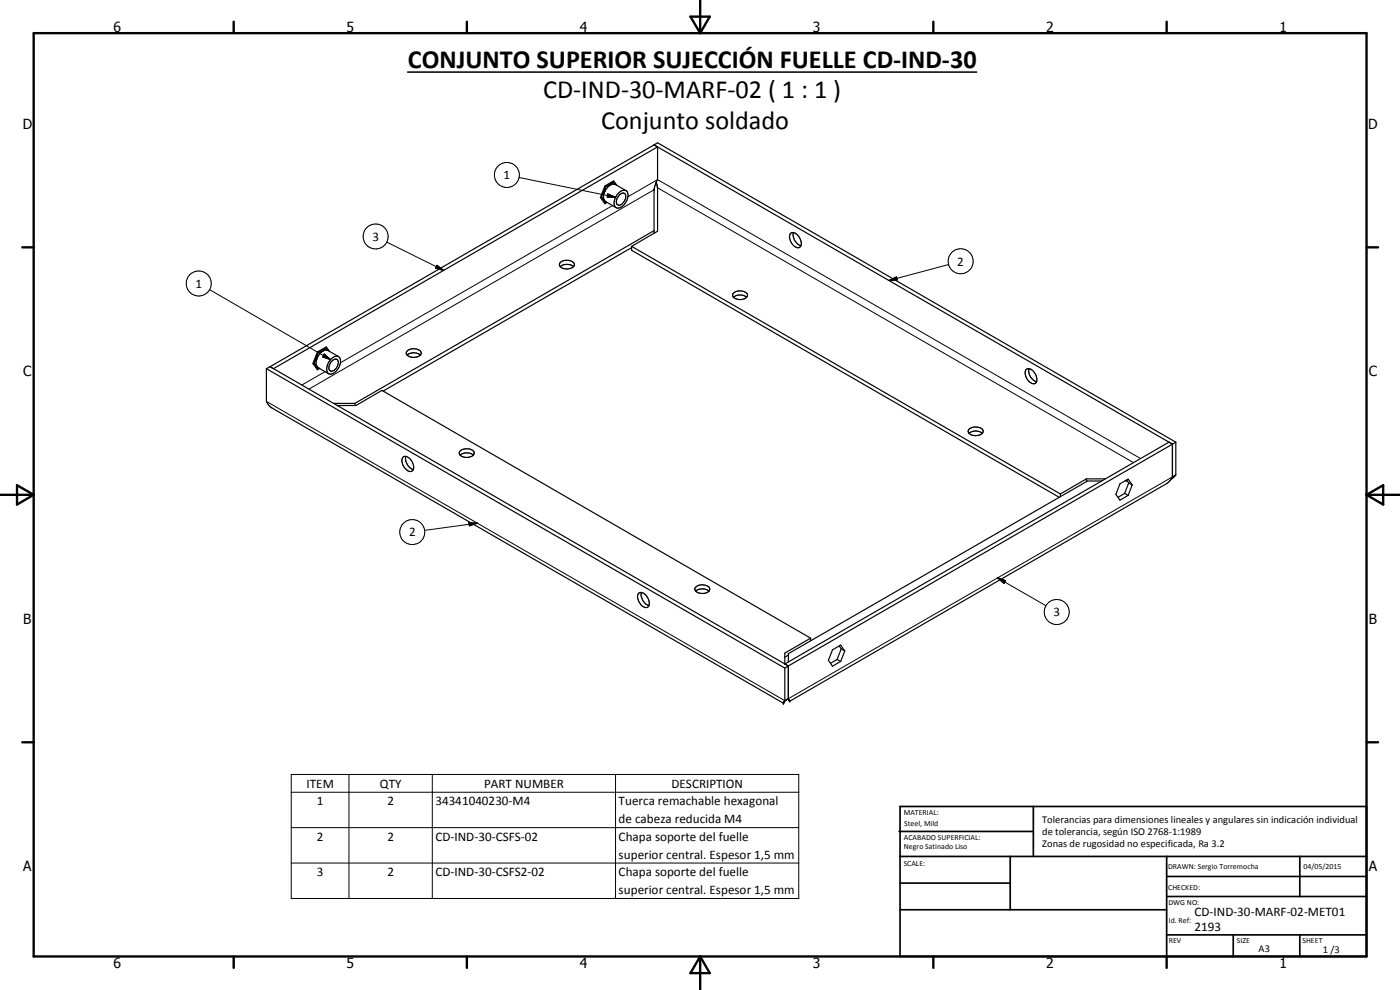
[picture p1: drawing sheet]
<svg xmlns="http://www.w3.org/2000/svg" width="420mm" height="297mm" viewBox="0 0 420 297" stroke-linecap="round" stroke-linejoin="round" font-family="sans-serif">
<g fill="none" stroke="#000" stroke-width=".35">
<path d="M180.6 59.3l.9 1.3M180.6 58.8v.5M180.6 59.3l.1 .1a1.07 1.07 0 0 1 .8 1.2M181.3 58.1a1.93 1.93 0 0 0 .4 2.4l3.2 1.8M181.3 58l-.7 .8M181.5 56.3l-.9 2.5M181.5 56.3v1.1l-.2 .6M183.4 55.4l.4-.7 .4 .1 .7 .7M183.4 55.4a4.5 4.5 0 0 0-2.1 2.7M183.5 55.4l-1.6 .4-.4 .5M183.5 55.4h1.2l3.2 1.8M184.4 54.9l-.3-.3-2.5 1.4-1.2 3.1 1.2 1.8 .4-.2"/>
<path d="M185.5 58.1a1.7 1.7 0 0 1 2.8-.4 3.9 3.9 0 0 1-3.1 4.7 1.71 1.71 0 0 1-.7-2.5zM185.9 58.5a1.08 1.08 0 0 1 1.5-.5 1.08 1.08 0 0 1 .3 1.6 2.23 2.23 0 0 1-2.2 1.9 2.01 2.01 0 0 1 .4-3zM196.3 43.5l1 .6M196.3 43.5l-115.2 66.5M196.3 43.5l155.6 89.8M196.3 43.5l1-.7 155.6 89.9M196.4 56.6l-.1 13.4M196.9 54.6l.4 2.1M197.3 56v13.4l-7.7 4.5M197.3 44.1v9.8l-.4 .8-.6 2.3M197.3 44.1l-115.2 66.5-1-.6M168.2 78.7a3 3 0 0 1 4.2 .5 1.73 1.73 0 0 1-2.1 1.5 1.77 1.77 0 0 1-2.4-1.5z"/>
<path d="M181.5 60.6l.5 .1M189.6 74.3l-74.6 43M189.6 73.9v1.2l128.3 74.1M189.6 73.9l128.7 74.3M196.3 69.2l-89.8 51.8M237.3 70a1.87 1.87 0 0 1 2.6 1.2 2.1 2.1 0 0 1 0 3.1 2.82 2.82 0 0 1-2.9-2.9zM238.1 69.8a3.4 3.4 0 0 0 2.3 3.9M168.1 80a3.2 3.2 0 0 1 4 0M220 88.1a2.79 2.79 0 0 1 4.4 .5 2.62 2.62 0 0 1-4.5 .1zM220.1 89.2a3.1 3.1 0 0 1 4 0M80 110.6v9.8l.9 1.4 .7 .6 153.5 88.6M80 110.6l155.5 89.8"/>
<path d="M81.1 110l155.5 89.8M81.1 110l-1.1 .6M94.3 109.1l.9 1.3M94.3 108.6v.5M94.3 109.1l.7 .7M95 109.8l.2 .2M95.2 110l3.4 2.1M95.2 110v.4M95.2 110.4h.6M95.2 106.1l-.9 2.5M95.2 106.1l.1 .2a2.21 2.21 0 0 1-1 2.3M95.7 105.7l-.5 .4"/>
<path d="M96.7 105.5a4.1 4.1 0 0 0-1.7 4.3M96.7 105.5l-1 .2M96.9 105.3l-.2 .2M96.9 105.3l1.3-.2 3.4 1.9M97.5 104.6l-1.8 1.1M97.5 104.6h.4l.7 .7M97.5 104.6l-.6 .7M98.1 104.8l-.3-.4-2.4 1.4-1.3 3.1 1.3 1.8 .3-.2M99.4 108.5a1.34 1.34 0 0 1 1.9-.5 2.48 2.48 0 0 1-2.1 3.3h-.2a2.13 2.13 0 0 1 .4-2.8zM99.5 107.6a1.47 1.47 0 0 1 1.4-.8 1.47 1.47 0 0 1 1.2 .9 4.1 4.1 0 0 1-2.8 4.6 1.73 1.73 0 0 1-1.1-2.7zM122.2 106.6a3.1 3.1 0 0 1 3.9 0M122.3 105.2a2.98 2.98 0 0 1 4.1 .5 2.14 2.14 0 0 1-3.1 1.4 1.18 1.18 0 0 1-1.2-.6 1.18 1.18 0 0 1 .2-1.3z"/>
<path d="M308.8 110.6h-.5a1.93 1.93 0 0 0-.2 2.9 2.27 2.27 0 0 0 2.7 1.5l.3-.4M308.8 110.6a3.4 3.4 0 0 1 2.3 4M308.8 110.6a3.5 3.5 0 0 0 2.3 4M100.1 121h6.4M101.2 121.7h5.6l7.8-4.6 128.7 74.4M106.5 121v.7M120.9 137.2a2.06 2.06 0 0 1 2.9 1.5 1.88 1.88 0 0 1-.5 2.8 3.2 3.2 0 0 1-2.4-4.3zM121.8 136.9a3.4 3.4 0 0 0 2.3 3.9M138.1 136.6a3.2 3.2 0 0 1 4 0M138.2 135.2a2.82 2.82 0 0 1 4.1 .6 2.22 2.22 0 0 1-3.2 1.3 1.12 1.12 0 0 1-1.1-.6 1.12 1.12 0 0 1 .2-1.3zM290.8 130a3 3 0 0 1 4 0M290.9 128.7a2.93 2.93 0 0 1 4.1 .5 1.56 1.56 0 0 1-1.9 1.5 1.84 1.84 0 0 1-2.5-1.6z"/>
<path d="M351.9 133.3l-1.1-.6-115.3 66.5M351.9 133.3v9.8M351.9 133.3l-115.3 66.5M352.9 132.7v9.8M352.9 132.7l-1 .6M318.3 148.2v.8M326 143.7v.8M326 143.7l-7.7 4.5M326 143.7h5.7M330.6 144.3h-4.2l-89.8 51.8v2.5M337.5 148l1.1 .6M337.5 148l-2 1.2"/>
<path d="M337.6 144.3h.8M338.1 144l.6 .9M338.7 144.9l1.1 .6M338.7 144.9l-1.2 3.1M339.8 145.5l-1.2-1.7-2.5 1.4-1.2 3.1 1.2 1.8 2.5-1.5M339.8 145.5l-1.2 3.1M351.9 143.1l-.8 1.1-.9 .9-113.2 65.3M352.9 142.5l-1.4 1.3M352.9 142.5l-1 .6M191.7 178l.8-.2a3.3 3.3 0 0 1 2.1 4.1 1.9 1.9 0 0 1-2.8-1.2l-.4-1a1.6 1.6 0 0 1 .3-1.7zM192.5 177.8l-.1 .2a3.9 3.9 0 0 0 1.3 3.1l1.1 .6M208.8 176.2a2.87 2.87 0 0 1 4.2 .5 1.78 1.78 0 0 1-2.4 1.4 1.66 1.66 0 0 1-2-1.5z"/>
<path d="M208.8 177.4a3.1 3.1 0 0 1 4 0M235.5 199.2l1.1 .6M236.6 199.8v9.8M236.6 196.6l-1.1 .6M236.6 199.8l-1.1 .6M243.3 191.5v.8M243.3 191.5l-7.8 4.5v3.2M251.2 197.9l1.1 .6M251.2 197.9l-2 1.1M251.9 193.8l.6 .9M252.5 194.7l1 .6M252.5 194.7l-1.3 3.2"/>
<path d="M253.5 195.3l-1.2-1.8-2.5 1.5-1.2 3.1 1.2 1.8 2.5-1.4M253.5 195.3l-1.2 3.2M235.1 210.9v.1M235.1 211h.1M235.2 210.8l-.1 .1M235.4 210.5l-.2 .5M235.5 210.2l-.3 .5M235.5 200.4v9.8M236.3 209.8l-1.1 1M236.5 209.7l.2 .1M236.6 209.6l.2 .3M236.6 209.6l-1.1 .6"/>
<path d="M236.7 209.9l.3 .5M236.7 209.8l.3 .6M236.8 210l.1 .1"/>
</g>
<g fill="none" stroke="#000" stroke-width=".3">
<path d="M155.8 53.3l29 5.9M182.4 58.2l2.4 1-2.6-.1zM185.2 55.7l-1-1.5-2.7 1.6-1.3 3.5 1.3 1.9 .7-.5M188.4 59.1l8.9-5.2 145 83.7M196.3 56.9l-103.6 59.9M197.3 56.3l142.9 82.5M116.1 72.6l17.1 8.6M131.1 79.6l2.1 1.6-2.5-.7zM183.8 61.7l-81.6 47.1M284.7 79.4l-17.9 4.8M62.9 86.9l36.3 21M266.8 84.2l2.3-1.1 .2 .9z"/>
<path d="M97.3 106.2l1.9 1.7-2.4-.8zM97.6 111.5l-7 4M98.9 105.5l-1-1.4-2.7 1.5-1.3 3.5 1.3 1.9 .8-.4M80 120.4l155.5 89.8M140.7 156.8l2.6 .2-2.4 .8zM143.3 157l-15.8 2.1M351.9 143.1l-115.3 66.5M299.4 173.4l2.4 .8-.5 .8zM299.4 173.4l14.5 8.3M87.4 232.4h152.3v37.2h-152.3zM87.4 237.7h152.3M104.7 232.4v37.2"/>
<path d="M129.7 232.4v37.2M184.7 232.4v37.2M87.4 248.3h152.3M87.4 259h152.3"/>
<circle cx="152.1" cy="52.5" r="3.8"/>
<circle cx="112.7" cy="71" r="3.8"/>
<circle cx="288.3" cy="78.4" r="3.8"/>
<circle cx="59.6" cy="85.1" r="3.8"/>
<circle cx="123.7" cy="159.7" r="3.8"/>
<circle cx="317.1" cy="183.6" r="3.8"/>
</g>
<g fill="#000">
<circle cx="235.1" cy="211" r=".18"/>
<circle cx="235.2" cy="210.7" r=".18"/>
<circle cx="236.9" cy="210.1" r=".18"/>
<circle cx="237" cy="210.4" r=".18"/>
</g>
<path d="M122.3 21.6h170.8" fill="none" stroke="#000" stroke-width=".46"/>
<g fill="none" stroke="#000" stroke-width=".71">
<path d="M10.1 9.9h400v277.1h-400zM70.1 6.5v3.4M140.1 6.5v3.4M207.2 5h5.8l-2.9 4.9zM210.1 0v9.9M280.1 6.5v3.4M350.1 6.5v3.4M6.7 74.2h3.4M410.1 74.2h3.5M.1 148.5h10M5.1 145.6l5 2.9-5 2.9zM410.1 148.5h10"/>
<path d="M410.1 148.5l5-2.9v5.8zM6.7 222.7h3.4M410.1 222.7h3.5M70.1 287v3.4M140.1 287v3.4M210.1 287v10M210.1 287l2.9 5h-5.8zM280.1 287v3.4M350.1 287v3.4"/>
</g>
<g fill="none" stroke="#000" stroke-width=".51">
<path d="M269.8 249.5h40.3M270.1 242h140v45h-140zM270.1 257h140M303.2 257v16M310.1 242v15M350.1 257v30M390.1 257v12M270.1 265h33.1M270.1 273h80M350.1 269h60M350.1 263h60M350.1 280.5h60"/>
<path d="M370.1 280.5v6.5M390.1 280.5v6.5"/>
</g>
<path d="M182.4 58.2l2.4 1-2.6-.1zM131.1 79.6l2.1 1.6-2.5-.7zM266.8 84.2l2.3-1.1 .2 .9zM97.3 106.2l1.9 1.7-2.4-.8zM140.7 156.8l2.6 .2-2.4 .8zM299.4 173.4l2.4 .8-.5 .8z" fill="#000"/>
<g font-size="7.9">
<text x="122.4" y="20.5">CONJUNTO SUPERIOR SUJECCIÓN FUELLE CD-IND-30</text>
<text x="163" y="29.5">CD-IND-30-MARF-02 ( 1 : 1 )</text>
<text x="180.4" y="38.6">Conjunto soldado</text>
</g>
<g font-size="4.2">
<text x="34" y="9.6">6</text>
<text x="104" y="9.6">5</text>
<text x="174" y="9.6">4</text>
<text x="244" y="9.6">3</text>
<text x="314" y="9.6">2</text>
<text x="384" y="9.6">1</text>
<text x="6.8" y="38.7">D</text>
<text x="410.6" y="38.7">D</text>
<text x="7" y="112.9">C</text>
<text x="410.8" y="112.9">C</text>
<text x="7" y="187.1">B</text>
<text x="410.8" y="187.1">B</text>
<text x="7" y="261.4">A</text>
<text x="410.8" y="261.4">A</text>
<text x="34" y="290.4">6</text>
<text x="104" y="290.4">5</text>
<text x="174" y="290.4">4</text>
<text x="244" y="290.4">3</text>
<text x="314" y="290.4">2</text>
<text x="384" y="290.4">1</text>
</g>
<g font-size="3.9">
<text x="151.1" y="53.8">1</text>
<text x="111.7" y="72.2">3</text>
<text x="287.3" y="79.7">2</text>
<text x="58.7" y="86.3">1</text>
<text x="122.8" y="160.9">2</text>
<text x="316.1" y="184.9">3</text>
<text x="92" y="236.3">ITEM</text>
<text x="114" y="236.3">QTY</text>
<text x="145.3" y="236.3">PART NUMBER</text>
<text x="201.5" y="236.3">DESCRIPTION</text>
<text x="95.1" y="241.6">1</text>
<text x="116.3" y="241.6">2</text>
<text x="130.7" y="241.6">34341040230-M4</text>
<text x="185.7" y="241.7">Tuerca remachable hexagonal</text>
<text x="185.7" y="247">de cabeza reducida M4</text>
<text x="95.1" y="252.3">2</text>
<text x="116.3" y="252.3">2</text>
<text x="130.7" y="252.3">CD-IND-30-CSFS-02</text>
<text x="185.7" y="252.3">Chapa soporte del fuelle</text>
<text x="185.7" y="257.6">superior central. Espesor 1,5 mm</text>
<text x="95.1" y="262.9">3</text>
<text x="116.3" y="262.9">2</text>
<text x="130.7" y="262.9">CD-IND-30-CSFS2-02</text>
<text x="185.7" y="263">Chapa soporte del fuelle</text>
<text x="185.7" y="268.3">superior central. Espesor 1,5 mm</text>
<text x="358.5" y="275">CD-IND-30-MARF-02-MET01</text>
<text x="358.5" y="279.4">2193</text>
</g>
<g font-size="3.1">
<text x="312.7" y="246.8">Tolerancias para dimensiones lineales y angulares sin indicación individual</text>
<text x="312.7" y="250.4">de tolerancia, según ISO 2768-1:1989</text>
<text x="312.7" y="254">Zonas de rugosidad no especificada, Ra 3.2</text>
<text x="377.7" y="285.6">A3</text>
<text x="397" y="285.9">1 /3</text>
</g>
<g font-size="2.4">
<text x="271.2" y="244.4">MATERIAL:</text>
<text x="271.3" y="252">ACABADO SUPERFICIAL:</text>
<text x="271.4" y="247.9">Steel, Mild</text>
<text x="271.3" y="254.6">Negro Satinado Liso</text>
<text x="271.2" y="259.7">SCALE:</text>
<text x="350.6" y="260.8">DRAWN: Sergio Torremocha</text>
<text x="391.2" y="260.6">04/05/2015</text>
<text x="350.6" y="267">CHECKED:</text>
<text x="350.6" y="271.4">DWG NO:</text>
<text x="350.8" y="276.9">Id. Ref:</text>
<text x="350.8" y="282.8">REV</text>
<text x="371.2" y="282.9">SIZE</text>
<text x="390.9" y="282.9">SHEET</text>
</g>
</svg>
